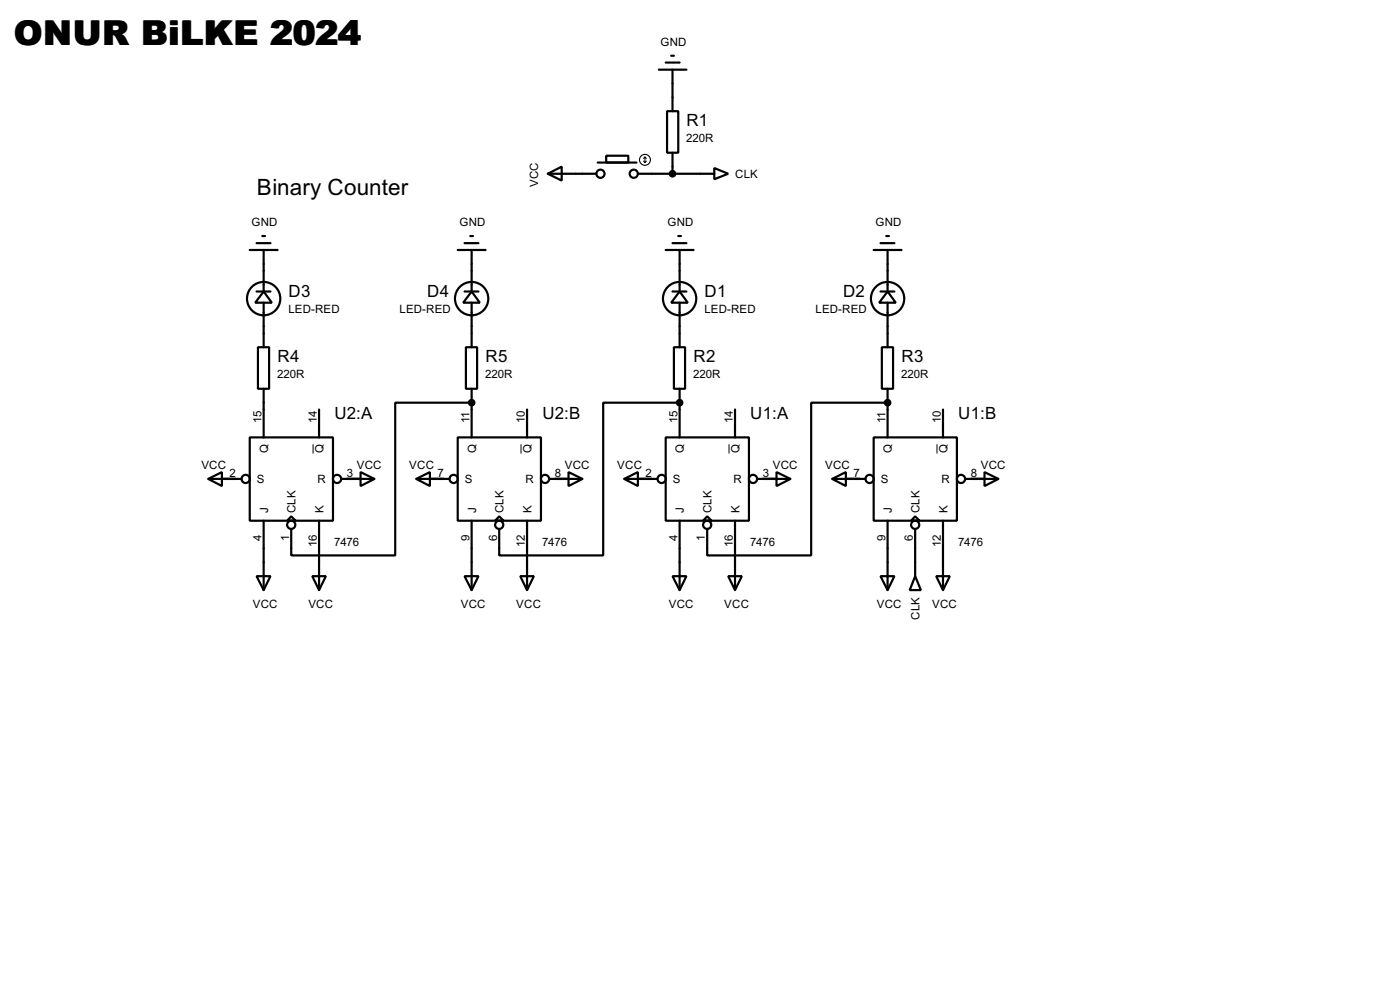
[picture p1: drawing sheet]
<svg xmlns="http://www.w3.org/2000/svg" width="256mm" height="180mm" viewBox="0 0 256 180" stroke-linecap="round" stroke-linejoin="round" font-family="sans-serif">
<g fill="none" stroke="#000" stroke-width=".4">
<path d="M120.7 12.8h5.1M122 11.5h2.5M123 10.2h.5M123.2 12.8v7.6M100.4 31.8l2.5-1.3v2.6zM100.4 31.8h8.9M109.5 29.8h7.1M111.1 28.5h4v1.3h-4zM116.9 31.8h14M122.2 20.4h2.1v7.6h-2.1zM123.2 28v3.8M130.9 30.8l2.5 1-2.5 1z"/>
<path d="M45.8 45.8h5.1M47 53.4h2.6M47 44.5h2.6M48.1 43.2h.5M48.3 53.4l1.5 2h-3zM48.3 45.8v7.6M48.3 55.4v8.2M83.9 45.8h5.1M85.1 53.4h2.6M85.1 44.5h2.6M86.2 43.2h.5M86.4 53.4l1.5 2h-3z"/>
<path d="M86.4 45.8v7.6M86.4 55.4v8.2M122 45.8h5.1M123.2 53.4h2.6M123.2 44.5h2.6M124.3 43.2h.5M124.5 53.4l1.5 2h-3zM124.5 45.8v7.6M124.5 55.4v8.2M160.1 45.8h5.1M161.3 53.4h2.6M161.3 44.5h2.6"/>
<path d="M162.4 43.2h.5M162.6 53.4l1.5 2h-3zM162.6 45.8v7.6M162.6 55.4v8.2M47.3 63.6h2v7.6h-2zM48.3 71.2v8.9M58.5 75v5.1M85.4 63.6h2v7.6h-2zM86.4 73.7h-14v28h-19v-4.9M86.4 71.2v8.9M96.6 75v5.1M123.5 63.6h2v7.6h-2z"/>
<path d="M124.5 73.7h-14v28h-19v-4.9M124.5 71.2v8.9M134.7 75v5.1M161.6 63.6h2v7.6h-2zM162.6 73.7h-14v28h-19v-4.9M162.6 71.2v8.9M172.8 75v5.1M38.2 87.7l2.5-1.3v2.6zM38.2 87.7h6.1M45.8 80.1h15.2v15.2h-15.2zM48.3 95.3v12.7M53.4 94.5l.8 .8h-1.6z"/>
<path d="M58.5 95.3v12.7M62.5 87.7h6.1M66.1 86.4l2.5 1.3-2.5 1.3zM76.3 87.7l2.5-1.3v2.6zM76.3 87.7h6.1M83.9 80.1h15.2v15.2h-15.2zM86.4 95.3v12.7M91.5 94.5l.8 .8h-1.6zM96.6 95.3v12.7M100.6 87.7h6.1M104.2 86.4l2.5 1.3-2.5 1.3zM114.4 87.7l2.5-1.3v2.6z"/>
<path d="M114.4 87.7h6.1M122 80.1h15.2v15.2h-15.2zM124.5 95.3v12.7M129.6 94.5l.8 .8h-1.6zM134.7 95.3v12.7M138.7 87.7h6.1M142.3 86.4l2.5 1.3-2.5 1.3zM152.5 87.7l2.5-1.3v2.6zM152.5 87.7h6.1M160.1 80.1h15.2v15.2h-15.2zM162.6 95.3v12.7M167.7 94.5l.8 .8h-1.6z"/>
<path d="M167.7 96.8v8.7M172.8 95.3v12.7M176.8 87.7h6.1M180.4 86.4l2.5 1.3-2.5 1.3zM47 105.5h2.6l-1.3 2.5zM57.2 105.5h2.5l-1.2 2.5zM85.1 105.5h2.6l-1.3 2.5zM95.3 105.5h2.5l-1.2 2.5zM123.2 105.5h2.6l-1.3 2.5zM133.4 105.5h2.5l-1.2 2.5zM161.3 105.5h2.6l-1.3 2.5zM167.7 105.5l1 2.5h-2z"/>
<path d="M171.5 105.5h2.5l-1.2 2.5z"/>
<circle cx="110" cy="31.8" r=".75"/>
<circle cx="116.1" cy="31.8" r=".75"/>
<circle cx="48.3" cy="54.7" r="3.1"/>
<circle cx="86.4" cy="54.7" r="3.1"/>
<circle cx="124.5" cy="54.7" r="3.1"/>
<circle cx="162.6" cy="54.7" r="3.1"/>
<circle cx="45" cy="87.7" r=".75"/>
<circle cx="53.3" cy="96.1" r=".75"/>
<circle cx="61.7" cy="87.7" r=".75"/>
<circle cx="83.1" cy="87.7" r=".75"/>
<circle cx="91.4" cy="96.1" r=".75"/>
<circle cx="99.8" cy="87.7" r=".75"/>
<circle cx="121.2" cy="87.7" r=".75"/>
<circle cx="129.5" cy="96.1" r=".75"/>
<circle cx="137.9" cy="87.7" r=".75"/>
<circle cx="159.3" cy="87.7" r=".75"/>
<circle cx="167.6" cy="96.1" r=".75"/>
<circle cx="176" cy="87.7" r=".75"/>
</g>
<g fill="#000">
<circle cx="86.4" cy="73.7" r=".2"/>
<circle cx="124.5" cy="73.7" r=".2"/>
<circle cx="162.6" cy="73.7" r=".2"/>
</g>
<path d="M57.4 81.3v1.7M95.5 81.3v1.7M133.6 81.3v1.7M171.7 81.3v1.7" fill="none" stroke="#000" stroke-width=".18"/>
<g fill="none" stroke="#000" stroke-width=".2">
<path d="M117.9 29.5l.3 .3M118.2 28.8v1M118.2 28.8l-.3 .2M118.2 28.8l.2 .2M118.4 29.5l-.2 .3"/>
<circle cx="118.1" cy="29.3" r="1"/>
</g>
<g fill="#000" stroke="#000" stroke-width=".4">
<circle cx="123.2" cy="31.8" r=".5"/>
<circle cx="86.4" cy="73.7" r=".5"/>
<circle cx="124.5" cy="73.7" r=".5"/>
<circle cx="162.6" cy="73.7" r=".5"/>
</g>
<text font-size="8.9" x="2.5" y="8.3">ONUR BiLKE 2024</text>
<text font-size="4.6" x="47.1" y="35.6">Binary Counter</text>
<g font-size="3.5">
<text x="125.8" y="23.1">R1</text>
<text x="52.9" y="54.3">D3</text>
<text x="78.3" y="54.3">D4</text>
<text x="129.1" y="54.3">D1</text>
<text x="154.5" y="54.3">D2</text>
<text x="50.9" y="66.3">R4</text>
<text x="89" y="66.3">R5</text>
<text x="127.1" y="66.3">R2</text>
<text x="165.2" y="66.3">R3</text>
<text x="61.3" y="76.7">U2:A</text>
<text x="99.4" y="76.7">U2:B</text>
<text x="137.5" y="76.7">U1:A</text>
<text x="175.6" y="76.7">U1:B</text>
</g>
<g font-size="2.4">
<text x="121" y="8.5">GND</text>
<text x="125.7" y="25.9">220R</text>
<text x="98.6" y="34.3" transform="rotate(-90 98.6 34.3)">VCC</text>
<text x="134.7" y="32.6">CLK</text>
<text x="46.1" y="41.5">GND</text>
<text x="84.2" y="41.5">GND</text>
<text x="122.3" y="41.5">GND</text>
<text x="160.4" y="41.5">GND</text>
<text x="52.8" y="57.2">LED-RED</text>
<text x="73.2" y="57.2">LED-RED</text>
<text x="129" y="57.2">LED-RED</text>
<text x="149.4" y="57.2">LED-RED</text>
<text x="50.8" y="69.1">220R</text>
<text x="88.9" y="69.1">220R</text>
<text x="127" y="69.1">220R</text>
<text x="165.1" y="69.1">220R</text>
<text x="47.9" y="77.5" transform="rotate(-90 47.9 77.5)">15</text>
<text x="58" y="77.5" transform="rotate(-90 58 77.5)">14</text>
<text x="86" y="77.5" transform="rotate(-90 86 77.5)">11</text>
<text x="96.1" y="77.5" transform="rotate(-90 96.1 77.5)">10</text>
<text x="124.1" y="77.5" transform="rotate(-90 124.1 77.5)">15</text>
<text x="134.3" y="77.5" transform="rotate(-90 134.3 77.5)">14</text>
<text x="162.2" y="77.5" transform="rotate(-90 162.2 77.5)">11</text>
<text x="172.4" y="77.5" transform="rotate(-90 172.4 77.5)">10</text>
<text x="49.1" y="83" transform="rotate(-90 49.1 83)">Q</text>
<text x="59.3" y="83" transform="rotate(-90 59.3 83)">Q</text>
<text x="87.2" y="83" transform="rotate(-90 87.2 83)">Q</text>
<text x="97.4" y="83" transform="rotate(-90 97.4 83)">Q</text>
<text x="125.3" y="83" transform="rotate(-90 125.3 83)">Q</text>
<text x="135.5" y="83" transform="rotate(-90 135.5 83)">Q</text>
<text x="163.4" y="83" transform="rotate(-90 163.4 83)">Q</text>
<text x="173.6" y="83" transform="rotate(-90 173.6 83)">Q</text>
<text x="36.9" y="85.9">VCC</text>
<text x="42.1" y="87.3">2</text>
<text x="47" y="88.5">S</text>
<text x="58.2" y="88.5">R</text>
<text x="63.6" y="87.3">3</text>
<text x="65.4" y="85.9">VCC</text>
<text x="75" y="85.9">VCC</text>
<text x="80.2" y="87.3">7</text>
<text x="85.1" y="88.5">S</text>
<text x="96.3" y="88.5">R</text>
<text x="101.7" y="87.3">8</text>
<text x="103.5" y="85.9">VCC</text>
<text x="113.1" y="85.9">VCC</text>
<text x="118.3" y="87.3">2</text>
<text x="123.2" y="88.5">S</text>
<text x="134.4" y="88.5">R</text>
<text x="139.8" y="87.3">3</text>
<text x="141.6" y="85.9">VCC</text>
<text x="151.2" y="85.9">VCC</text>
<text x="156.4" y="87.3">7</text>
<text x="161.3" y="88.5">S</text>
<text x="172.5" y="88.5">R</text>
<text x="177.9" y="87.3">8</text>
<text x="179.7" y="85.9">VCC</text>
<text x="49.1" y="94" transform="rotate(-90 49.1 94)">J</text>
<text x="54.2" y="94" transform="rotate(-90 54.2 94)">CLK</text>
<text x="59.3" y="94" transform="rotate(-90 59.3 94)">K</text>
<text x="87.2" y="94" transform="rotate(-90 87.2 94)">J</text>
<text x="92.3" y="94" transform="rotate(-90 92.3 94)">CLK</text>
<text x="97.4" y="94" transform="rotate(-90 97.4 94)">K</text>
<text x="125.3" y="94" transform="rotate(-90 125.3 94)">J</text>
<text x="130.4" y="94" transform="rotate(-90 130.4 94)">CLK</text>
<text x="135.5" y="94" transform="rotate(-90 135.5 94)">K</text>
<text x="163.4" y="94" transform="rotate(-90 163.4 94)">J</text>
<text x="168.5" y="94" transform="rotate(-90 168.5 94)">CLK</text>
<text x="173.6" y="94" transform="rotate(-90 173.6 94)">K</text>
<text x="47.9" y="99" transform="rotate(-90 47.9 99)">4</text>
<text x="52.9" y="99" transform="rotate(-90 52.9 99)">1</text>
<text x="58.1" y="100.1" transform="rotate(-90 58.1 100.1)">16</text>
<text x="61.2" y="100">7476</text>
<text x="86" y="99" transform="rotate(-90 86 99)">9</text>
<text x="91" y="99" transform="rotate(-90 91 99)">6</text>
<text x="96.2" y="100.1" transform="rotate(-90 96.2 100.1)">12</text>
<text x="99.3" y="100">7476</text>
<text x="124.1" y="99" transform="rotate(-90 124.1 99)">4</text>
<text x="129.1" y="99" transform="rotate(-90 129.1 99)">1</text>
<text x="134.3" y="100.1" transform="rotate(-90 134.3 100.1)">16</text>
<text x="137.4" y="100">7476</text>
<text x="162.2" y="99" transform="rotate(-90 162.2 99)">9</text>
<text x="167.2" y="99" transform="rotate(-90 167.2 99)">6</text>
<text x="172.4" y="100.1" transform="rotate(-90 172.4 100.1)">12</text>
<text x="175.5" y="100">7476</text>
<text x="46.3" y="111.3">VCC</text>
<text x="56.5" y="111.3">VCC</text>
<text x="84.4" y="111.3">VCC</text>
<text x="94.6" y="111.3">VCC</text>
<text x="122.5" y="111.3">VCC</text>
<text x="132.7" y="111.3">VCC</text>
<text x="160.6" y="111.3">VCC</text>
<text x="168.5" y="113.4" transform="rotate(-90 168.5 113.4)">CLK</text>
<text x="170.8" y="111.3">VCC</text>
</g>
</svg>
